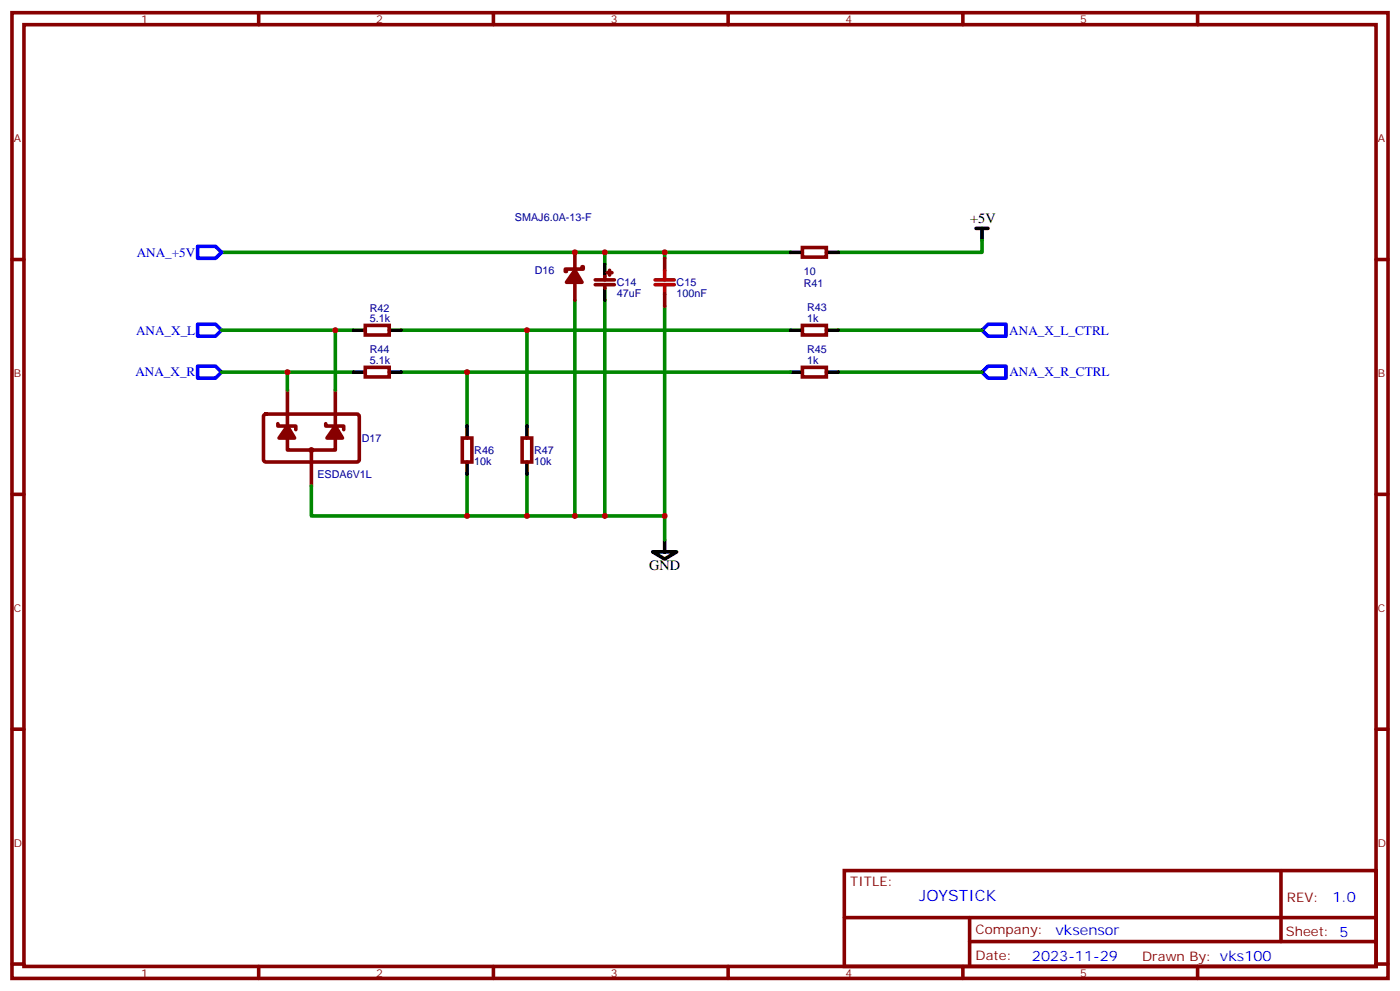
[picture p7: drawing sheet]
<svg xmlns="http://www.w3.org/2000/svg" width="412mm" height="292mm" viewBox="0 0 412 292" stroke-linecap="round" stroke-linejoin="round" font-family="sans-serif">
<g fill="none" stroke="#870000" stroke-width="1.1">
<path d="M3.5 3.7h405.4v284.4h-405.4zM7.1 7.3h398.2v277.3h-398.2zM76.2 3.7v3.6M145.3 3.7v3.6M214.5 3.7v3.6M283.6 3.7v3.6M352.8 3.7v3.6M3.5 76.4h3.6M169.3 74.3v5.3M171.4 78.5h.4v.7h-5.3v.7h.4M179.6 79.6v1.4M195.8 76.1v3.5"/>
<path d="M236.4 72.9h7v2.8h-7zM405.3 76.4h3.6M107.6 95.8h7.1v2.8h-7.1zM169.3 83.1v5.3M175.3 82.4h5.7M175.3 83.8h5.7M178.2 81.4v1M178.2 83.8v1.1M178.9 80.3h1.4M195.8 86.6v3.6M236.4 95.8h7v2.8h-7zM84.7 114.9v10.5"/>
<path d="M98.8 114.9v10.5M107.6 108.2h7.1v2.8h-7.1zM236.4 108.2h7v2.8h-7zM77.8 122.1l.5-.2 27.1 .1 .4 .6v13l-.7 .4h-27.1l-.4-.7v-12.7zM81.8 124.7v.7h5.3v1.1M84.7 129v3.5h14.1v-3.5M91.7 132.5v10.6M96 124.7v.7h5.2v1.1M136.2 129h2.8v7h-2.8zM153.8 129h2.8v7h-2.8zM3.5 145.6h3.6M405.3 145.6h3.6"/>
<path d="M3.5 214.7h3.6M405.3 214.7h3.6M248.7 256.3h156.6v28.3h-156.6zM377.3 256.4v20.8M248.7 270.2h156.5M285.6 277.2h119.6M285.6 270.2v14.1M3.5 283.8h3.6M76.2 284.6v3.5M145.3 284.6v3.5M214.5 284.6v3.5M283.6 284.6v3.5"/>
<path d="M352.8 284.6v3.5M405.3 283.8h3.6"/>
<circle cx="91.7" cy="132.5" r=".35"/>
</g>
<g fill="none" stroke="#000" stroke-width="1.1">
<path d="M178.2 77.8v3.6M232.8 74.3h3.6M243.4 74.3h3.5M287.5 67.2h3.5M289.3 67.2v3.6M104.1 97.2h3.5M114.7 97.2h3.5M178.2 84.9v3.5M232.8 97.2h3.6M243.4 97.2h3.5M104.1 109.6h3.5M114.7 109.6h3.5"/>
<path d="M232.8 109.6h3.6M243.4 109.6h3.5M137.6 125.4v3.6M137.6 136v3.6M155.2 125.4v3.6M155.2 136v3.6M195.8 159v3.5M192.3 162.5h7l-3.5 2.1z"/>
</g>
<g fill="none" stroke="#008700" stroke-width="1.1">
<path d="M65.3 74.3h112.9M195.8 74.3v1.8M232.8 74.3h-54.6v3.5M289.3 70.8v3.5h-42.4M65.3 97.2h38.8M98.8 97.2v17.7M118.2 97.2h37v28.2M155.2 97.2h77.6M169.3 88.4v63.5h-14.1v-12.3M178.2 88.4v63.5h-8.9M195.8 90.2v61.7h-17.6M246.9 97.2h42.4"/>
<path d="M65.3 109.6h38.8M84.7 109.6v5.3M118.2 109.6h114.6M137.6 109.6v15.8M246.9 109.6h42.4M137.6 139.6v12.3h17.6M91.7 143.1v8.8h45.9M195.8 151.9v7.1"/>
</g>
<path d="M58.2 72.5h5.3l1.8 1.8-1.8 1.8h-5.3zM58.2 95.5h5.3l1.8 1.7-1.8 1.8h-5.3zM291 95.5h5.3v3.5h-5.3l-1.7-1.8zM58.2 107.8h5.3l1.8 1.8-1.8 1.7h-5.3zM289.3 109.6l1.7-1.8h5.3v3.5h-5.3z" fill="none" stroke="#00f" stroke-width="1.1"/>
<g fill="#870000" stroke="#870000" stroke-width="1.1">
<path d="M169.3 79.6l2.1 3.5h-4.5z"/>
<path d="M98.8 125.4l2.1 3.6h-4.6z"/>
<path d="M84.7 125.4l2.1 3.6h-4.6z"/>
</g>
<path d="M195.8 79.6v2.8M193 82.4h5.6M193 83.8h5.6M195.8 83.8v2.8" fill="none" stroke="#a10000" stroke-width="1.1"/>
<g fill="#c00">
<circle cx="178.2" cy="151.9" r=".88"/>
<circle cx="195.8" cy="74.3" r=".88"/>
<circle cx="169.3" cy="74.3" r=".88"/>
<circle cx="178.2" cy="74.3" r=".88"/>
<circle cx="195.8" cy="151.9" r=".88"/>
<circle cx="169.3" cy="151.9" r=".88"/>
<circle cx="155.2" cy="151.9" r=".88"/>
<circle cx="137.6" cy="151.9" r=".88"/>
<circle cx="155.2" cy="97.2" r=".88"/>
<circle cx="98.8" cy="97.2" r=".88"/>
<circle cx="84.7" cy="109.6" r=".88"/>
<circle cx="137.6" cy="109.6" r=".88"/>
</g>
<text font-size="4.6" fill="#00f" x="270.8" y="265.4">JOYSTICK</text>
<g font-size="4.2">
<text x="285.8" y="65.7">+5V</text>
<text x="191.2" y="167.8">GND</text>
</g>
<g font-size="4.2" fill="#00f">
<text x="392.5" y="265.6">1.0</text>
<text x="310.9" y="275.2">vksensor</text>
<text x="304" y="283">2023-11-29</text>
</g>
<g font-size="3.9" fill="#00f">
<text x="40.3" y="75.6">ANA_+5V</text>
<text x="40.1" y="98.5">ANA_X_L</text>
<text x="297.3" y="98.5">ANA_X_L_CTRL</text>
<text x="39.9" y="110.8">ANA_X_R</text>
<text x="297.3" y="110.8">ANA_X_R_CTRL</text>
</g>
<g font-size="3.9" fill="#800">
<text x="250.5" y="260.9">TITLE:</text>
<text x="379.1" y="265.6">REV:</text>
<text x="287.4" y="275.1">Company:</text>
<text x="378.7" y="275.7">Sheet: 5</text>
<text x="287.4" y="282.8">Date:</text>
<text x="336.4" y="282.9">Drawn By: vks100</text>
</g>
<g font-size="3.2" fill="#800">
<text x="41.6" y="6.7">1</text>
<text x="110.8" y="6.7">2</text>
<text x="179.9" y="6.7">3</text>
<text x="249.1" y="6.7">4</text>
<text x="318.2" y="6.7">5</text>
<text x="4.1" y="41.8">A</text>
<text x="405.9" y="41.8">A</text>
<text x="4.1" y="111">B</text>
<text x="405.9" y="111">B</text>
<text x="4.1" y="180.1">C</text>
<text x="405.9" y="180.1">C</text>
<text x="4.1" y="249.3">D</text>
<text x="405.9" y="249.3">D</text>
<text x="41.6" y="287.5">1</text>
<text x="110.8" y="287.5">2</text>
<text x="179.9" y="287.5">3</text>
<text x="249.1" y="287.5">4</text>
<text x="318.2" y="287.5">5</text>
</g>
<g font-size="3.2" fill="#000080">
<text x="151.7" y="65">SMAJ6.0A-13-F</text>
<text x="157.5" y="80.8">D16</text>
<text x="236.8" y="80.9">10</text>
<text x="181.7" y="87.4">47uF</text>
<text x="181.7" y="84.3">C14</text>
<text x="199.3" y="87.5">100nF</text>
<text x="199.3" y="84.2">C15</text>
<text x="236.8" y="84.4">R41</text>
<text x="108.9" y="94.8">5.1k</text>
<text x="108.9" y="91.7">R42</text>
<text x="237.8" y="94.8">1k</text>
<text x="237.8" y="91.5">R43</text>
<text x="108.9" y="107.1">5.1k</text>
<text x="108.9" y="104.1">R44</text>
<text x="237.8" y="107.1">1k</text>
<text x="237.8" y="103.9">R45</text>
<text x="106.5" y="130">D17</text>
<text x="139.7" y="136.9">10k</text>
<text x="139.7" y="133.7">R46</text>
<text x="157.3" y="136.8">10k</text>
<text x="157.3" y="133.8">R47</text>
<text x="93.5" y="140.8">ESDA6V1L</text>
</g>
</svg>
